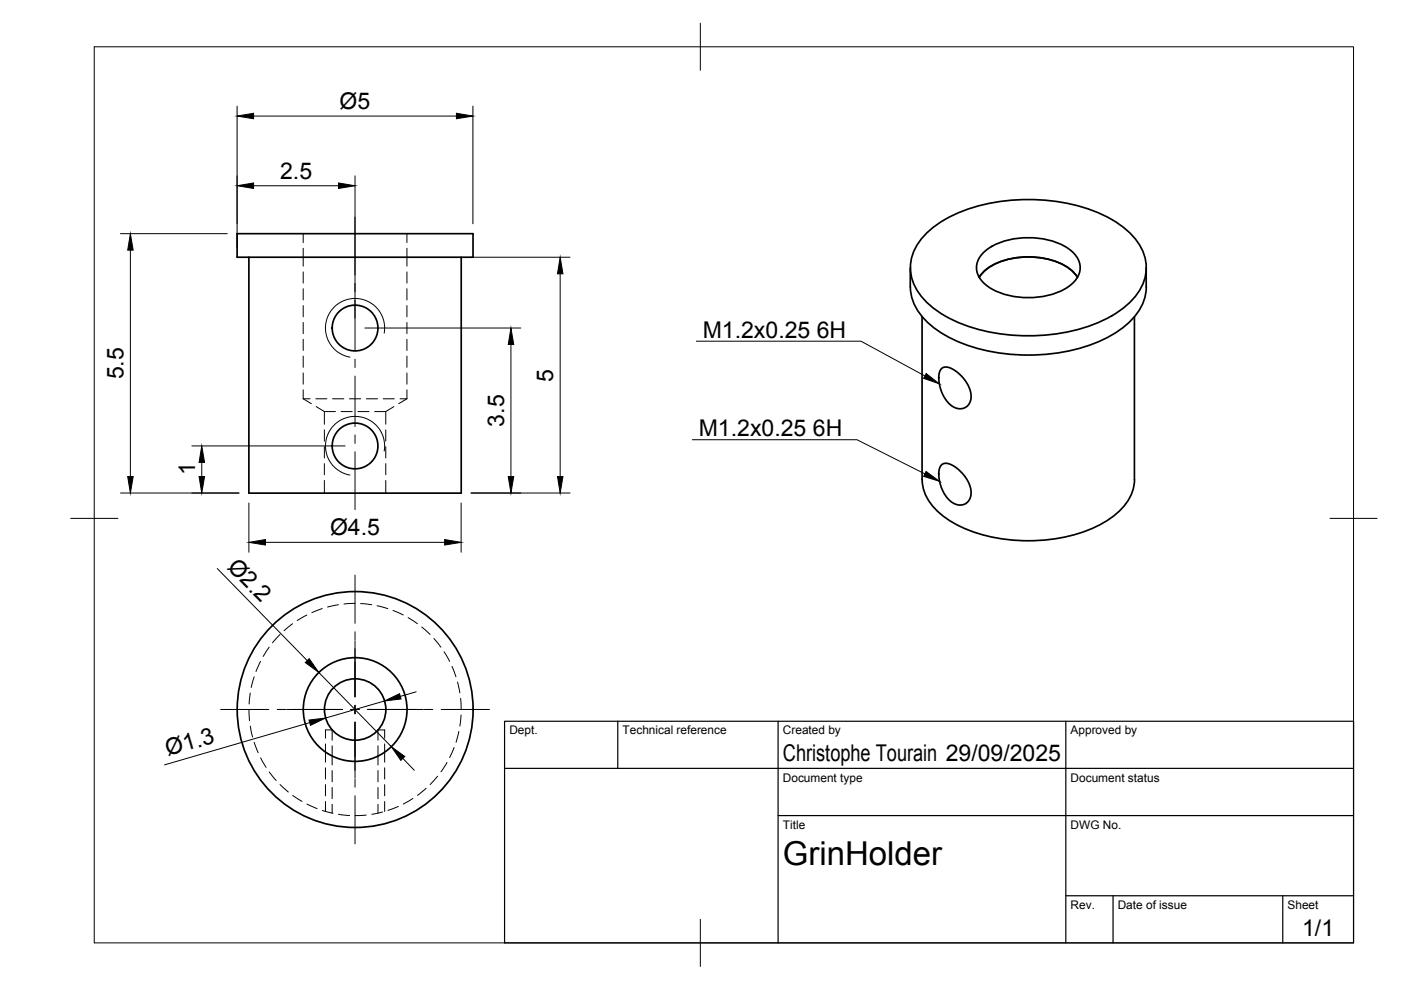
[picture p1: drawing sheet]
<svg xmlns="http://www.w3.org/2000/svg" width="297mm" height="210mm" viewBox="0 0 297 210" stroke-linecap="round" stroke-linejoin="round" font-family="sans-serif">
<!-- layer: Visible -->
<g fill="none" stroke="#000" stroke-width=".36">
<path d="M50.3 49.5h50v5h-50zM52.8 54.5v50.1h45v-50.1M193 56.8v4M196.1 49.8a26.7 26.7 0 0 1 14.9-6.9 39.1 39.1 0 0 1 24.7 3.6 14.1 14.1 0 0 1 7.1 8.3 10.1 10.1 0 0 1-4 10 32 32 0 0 1-19.8 6.4 35.5 35.5 0 0 1-20.3-5.3 12.1 12.1 0 0 1-5.7-8.5 9.9 9.9 0 0 1 3.1-7.6zM207.6 58.8a10 10 0 0 1 6.7-4 16.6 16.6 0 0 1 12.3 2.1l1.4 1.2 .4 .7M208.5 53.6a14.9 14.9 0 0 1 11.5-3.1 11.7 11.7 0 0 1 8.2 3.9 4.3 4.3 0 0 1-1.4 6.2 16.5 16.5 0 0 1-17.5 0 4.3 4.3 0 0 1-.8-7zM243 56.8v4a11.7 11.7 0 0 1-5.8 9.3 35.3 35.3 0 0 1-21.4 5.1 31.9 31.9 0 0 1-18.2-6 11.2 11.2 0 0 1-4.6-8.4M195.5 67.1v34.6M199.5 78.3l.6-.4 .7-.1 1.4 .6 1.8 1.5 1.1 1.5 .6 1.4 .2 1.5-.5 1.4-.8 .7-.9 .3-1.3-.3-1-.7-1.1-1.3-.8-1.7-.4-1.7v-1.7zM240.5 67.1v34.6a9.9 9.9 0 0 1-4.5 7.8 31 31 0 0 1-20.1 5.1 27.7 27.7 0 0 1-17-6 9.4 9.4 0 0 1-3.4-6.9M199.5 98.7l.5-.4 .7-.1 1.4 .5 1.3 1 1.6 1.9 .7 1.6 .2 1.5-.4 1.3-.8 .8-1.2 .3-1.3-.3-1.2-1.1-.8-1.1-.7-1.5-.4-1.7v-1.7z"/>
<circle cx="75.3" cy="69.5" r="4.9"/>
<circle cx="75.3" cy="94.5" r="4.9"/>
<circle cx="75.3" cy="150.4" r="25"/>
<circle cx="75.3" cy="150.4" r="6.5"/>
<circle cx="75.3" cy="150.4" r="11"/>
</g>
<!-- layer: Hidden -->
<g fill="none" stroke="#000" stroke-width=".21">
<path d="M64.3 49.5v1.9M64.3 52.6v3.8M64.3 57.7v2.3M86.3 49.5v1.9M86.3 52.6v3.8M86.3 57.7v2.3M64.3 61.2v2.4M64.3 64.8v2.4M64.3 68.4v2.3M64.3 71.9v2.4M64.3 75.5v2.4M64.3 79.1v2.4"/>
<path d="M86.3 61.2v2.4M86.3 64.8v2.4M86.3 68.4v2.3M86.3 71.9v2.4M86.3 75.5v2.4M86.3 79.1v2.4M64.3 84.6h1.4M64.3 82.6v2M64.3 84.6l1.7 1M67 84.6h2.3M67 86.2l1.8 1.1M68.8 87.3h2.3"/>
<path d="M68.8 87.3v2.7M68.8 91.1v2.4M68.8 94.7v2.4M68.8 98.3v2.4M70.5 84.6h2.4M72.3 87.3h2.4M74.1 84.6h2.4M75.9 87.3h2.4M77.7 84.6h2.4M79.4 87.3h2.4M81.2 84.6h2.4M81.8 87.3v2.7"/>
<path d="M81.8 91.1v2.4M81.8 94.7v2.4M81.8 98.3v2.4M83.5 86.2l-1.7 1.1M84.8 84.6h1.5M86.3 82.6v2M86.3 84.6l-1.8 1M68.8 101.9v2.7M81.8 101.9v2.7M57.1 137.2l-1.3 2M59.4 134.5l-1.6 1.8M62 132.2l-1.8 1.5"/>
<path d="M65.1 130.4l-2.1 1.2M68.3 129l-2.2 .9M71.8 128.2l-2.4 .5M75.3 127.9l-2.4 .2M76.5 128l2.3 .2M79.9 128.4l2.3 .6M83.3 129.4l2.2 1M86.5 131l2 1.2M89.4 132.9l1.8 1.6M92 135.4l1.5 1.8M94.1 138.2l1.2 2M52.8 150.4l.1 2.4"/>
<path d="M53 146.9l-.2 2.4M53.1 154l.5 2.3M53.9 143.5l-.6 2.3M53.9 157.4l.8 2.2M55.2 140.2l-.9 2.2M69 154.8h1.4v2.1M70.4 158.1v4.1M80.1 158.1v4.1M81.6 154.8h-1.5v2.1M95.8 141.3l.9 2.2M96.3 158.5l-1 2.1M97 144.6l.5 2.3"/>
<path d="M97.3 155.1l-.6 2.3M97.7 148.1l.1 2.3M97.7 151.6l-.2 2.3M55.2 160.7l1.2 2M57.1 163.7l1.5 1.8M59.4 166.3l1.7 1.6M62.1 168.6l2 1.3M65.1 170.5l2.1 .9M68.3 171.8l2.3 .6M70.4 163.4v2.4M70.4 167v2.3M70.4 170.5v1.9"/>
<path d="M71.8 172.6l2.3 .3M77.6 172.8l-2.3 .1M80.1 163.4v2.4M80.1 167v2.3M80.1 170.5v1.9M81.1 172.2l-2.3 .4M84.5 171l-2.2 .8M87.5 169.3l-2 1.2M90.3 167.1l-1.8 1.5M92.8 164.6l-1.6 1.7M94.8 161.7l-1.3 1.9"/>
</g>
<!-- layer: Visible Narrow -->
<path d="M81.4 70.6l.1-1.6-.4-1.9-1-1.5-1.3-1.2-1.3-.7-1.9-.4-1.9 .2-1.8 .7-1.5 1.5-.9 1.3-.5 2 .1 1.8 .6 1.6 1.2 1.6 1.5 1.1 1.8 .6M81.4 95.6l.1-2.1-.5-1.6-1.1-1.6-1.2-1-1.6-.7-1.7-.3-1.5 .1-2 .8-1.5 1.4-.9 1.4-.5 2 .1 1.6 .5 1.5 1.1 1.7 1.8 1.4 1.7 .5" fill="none" stroke="#000" stroke-width=".21"/>
<!-- layer: Hidden Narrow -->
<path d="M69 154.8v1.7M69 157.7v3.9M81.6 154.8v1.7M81.6 157.7v3.9M69 162.8v2.4M69 166.4v2.3M69 169.9v2.2M81.6 162.8v2.4M81.6 166.4v2.3M81.6 169.9v2.2" fill="none" stroke="#000" stroke-width=".21"/>
<!-- layer: BORDER -->
<path d="M20 9.9h267v190h-267zM148.5 4.9v10M15 109.9h10M282 109.9h10M148.5 194.9v10" fill="none" stroke="#000" stroke-width=".21"/>
<!-- layer: TITLEBLOCK -->
<path d="M107 152.9h180v47h-180zM131 152.9v10M165 152.9v47M226 152.9v47M107 162.9h180M165 172.9h122M226 189.9h61M236 189.9v10M272 189.9v10" fill="none" stroke="#000" stroke-width=".25"/>
<!-- layer: Smart Centers -->
<g fill="none" stroke="#000" stroke-width=".21">
<path d="M75.3 46.1v12.2M75.3 60.1v1.8M75.3 63.6v10.8M75.3 76.2v1.7M75.3 79.7v10.7M75.3 92.2v1.8M75.3 95.8v12.2M75.3 121.9v10.3M75.3 134v1.7M75.3 135.9v11.9M46.8 150.4h10.2M58.8 150.4h1.8"/>
<path d="M60.8 150.4h11.8M74.4 150.4h1.8M75.3 149.5v1.8M75.3 153.1v11.8M78 150.4h11.8M90 150.4h1.8M93.5 150.4h10.3M75.3 165.1v1.8M75.3 168.7v10.2"/>
</g>
<!-- layer: FD_Dimensions -->
<g fill="none" stroke="#000" stroke-width=".21">
<path d="M50.3 22.5v29.9M53.8 24.6h43M53.8 39.4h18M75.3 37.3v30.2M100.3 22.5v24.9M25.5 49.5h22.7M27.6 53v48M99.9 54.5h21M118.8 58.1v42.9M77.4 69.5h33M108.3 73v28M40.7 94.5h32.5"/>
<path d="M42.8 98v3M25.5 104.5h25.2M52.8 106.7v10.4M56.3 115h38M97.8 106.7v10.4M99.9 104.5h21M46.1 120.5l19 19.6M65.7 153.2l-30.8 9M67.6 142.6l15.4 15.7M81.5 148.6l-12.5 3.6M88.2 146.7l-3.3 1M85.4 160.8l2.4 2.5"/>
</g>
<g fill="#000" stroke="#000" stroke-width=".21">
<path d="M50.3 24.6l3.5-.6v1.2zM50.3 39.4l3.5-.6v1.2zM71.8 38.8l3.5 .6-3.5 .6zM96.8 24l3.5 .6-3.5 .6zM27.6 49.5l.6 3.5h-1.1zM118.8 54.5l.6 3.6h-1.2zM108.3 69.5l.6 3.5h-1.1zM42.8 94.5l.6 3.5h-1.2zM27.1 101h1.1l-.6 3.5zM42.2 101h1.2l-.6 3.5zM52.8 115l3.5-.6v1.2zM94.3 114.4l3.5 .6-3.5 .6z"/>
<path d="M107.8 101h1.1l-.6 3.5zM118.2 101h1.2l-.6 3.5zM64.7 140.5l.9-.8 2 2.9zM65.5 152.7l3.5-.5-3.2 1.6zM81.5 148.6l3.2-1.5 .3 1.1zM83 158.3l2.8 2.1-.8 .8z"/>
</g>
<!-- layer: Hole Notes -->
<path d="M196.4 79.2l2.8 2.2-3.4-1.2zM196.3 100l2.9 2.1-3.4-1.1z" fill="#000" stroke="#000" stroke-width=".21"/>
<path d="M147.6 72.3h34.9l13.6 7.4M146.8 93.2h34.9l14.4 7.3" fill="none" stroke="#000" stroke-width=".21"/>
<text font-size="7" x="166" y="183.4">GrinHolder</text>
<g font-size="4.9">
<text x="72" y="23.1">Ø5</text>
<text x="59.4" y="37.9">2.5</text>
<text x="149" y="71.6">M1.2x0.25</text>
<text x="173.2" y="71.6">6H</text>
<text x="26.2" y="80.4" transform="rotate(-90 26.2 80.4)">5.5</text>
<text x="117.3" y="80.9" transform="rotate(-90 117.3 80.9)">5</text>
<text x="106.9" y="90.4" transform="rotate(-90 106.9 90.4)">3.5</text>
<text x="148.1" y="92.5">M1.2x0.25</text>
<text x="172.3" y="92.5">6H</text>
<text x="41.4" y="100.7" transform="rotate(-90 41.4 100.7)">1</text>
<text x="70" y="113.4">Ø4.5</text>
<text x="48" y="120.3" transform="rotate(46 48 120.3)">Ø2.2</text>
<text x="35.6" y="160.4" transform="rotate(-16 35.6 160.4)">Ø1.3</text>
<text x="166" y="161.4">Christophe Tourain 29/09/2025</text>
<text x="276.1" y="198.6">1/1</text>
</g>
<g font-size="2.5">
<text x="108" y="155.7">Dept.</text>
<text x="132" y="155.7">Technical reference</text>
<text x="166" y="155.7">Created by</text>
<text x="227" y="155.7">Approved by</text>
<text x="166" y="165.7">Document type</text>
<text x="227" y="165.7">Document status</text>
<text x="166" y="175.7">Title</text>
<text x="227" y="175.7">DWG No.</text>
<text x="227" y="192.7">Rev.</text>
<text x="237" y="192.7">Date of issue</text>
<text x="273" y="192.7">Sheet</text>
</g>
</svg>
